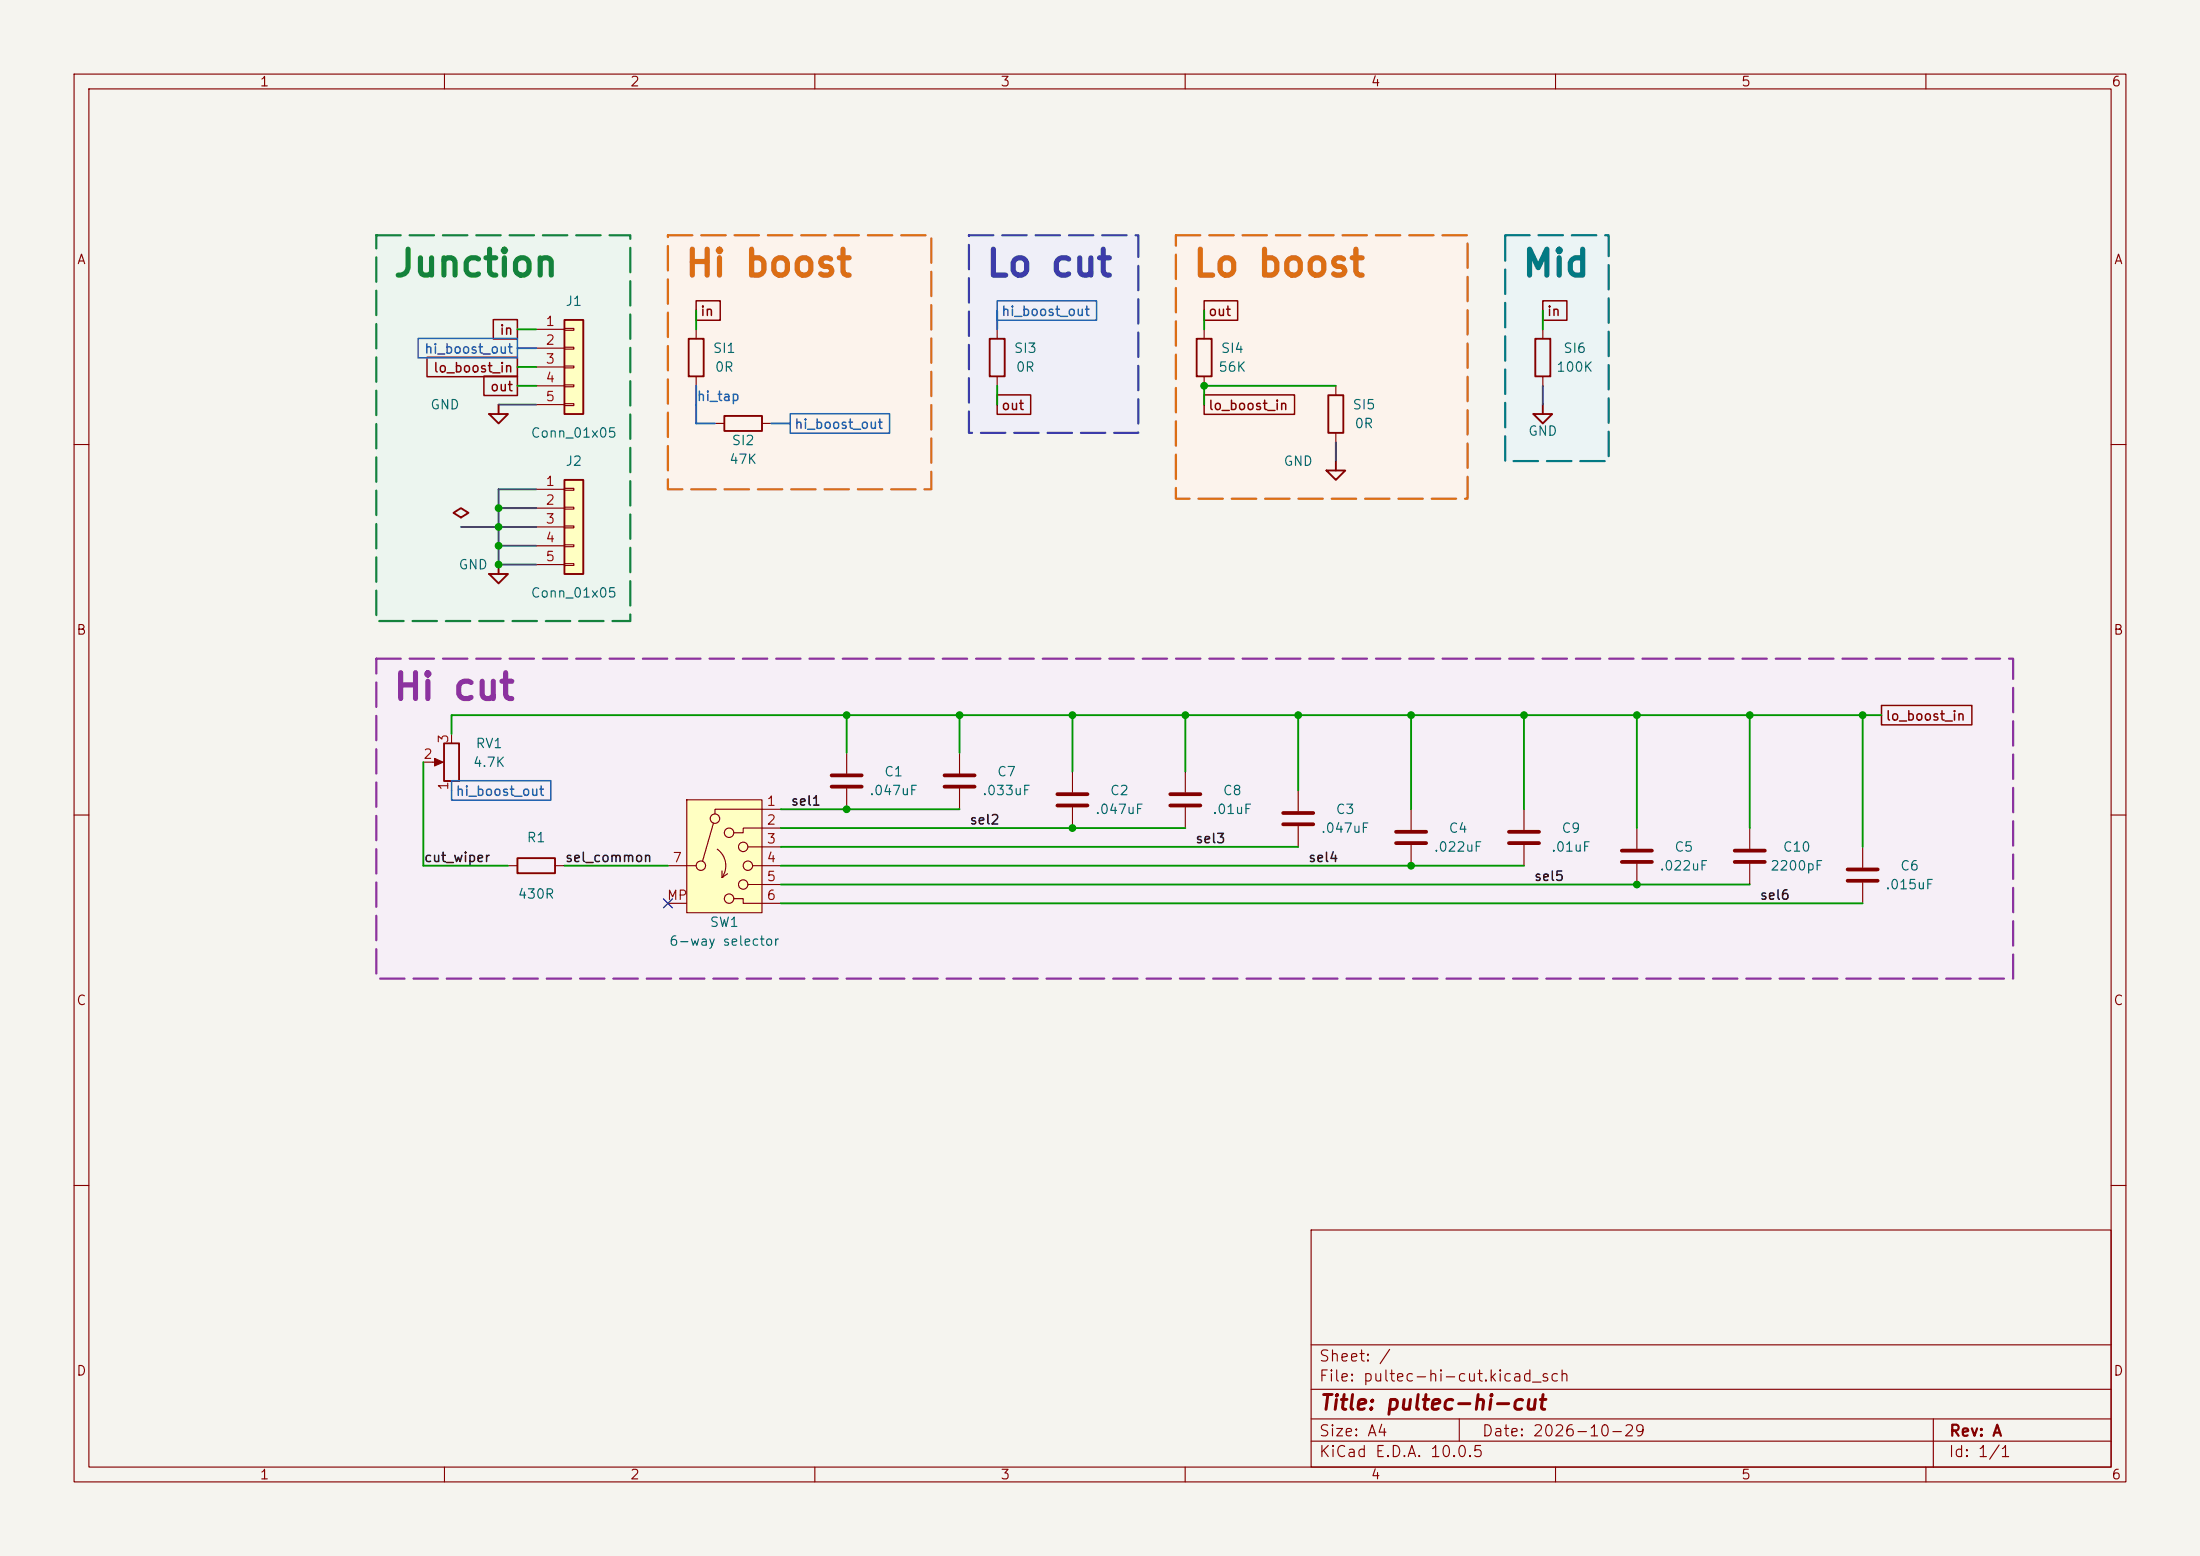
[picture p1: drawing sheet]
<svg xmlns="http://www.w3.org/2000/svg" width="297mm" height="210mm" viewBox="0 0 297 210" stroke-linecap="round" stroke-linejoin="round" font-family="sans-serif">
<path d="M0 0h297v210h-297z" fill="#f5f4ef" stroke="#f5f4ef" stroke-width=".14"/>
<g fill="none" stroke="#840000" stroke-width=".15">
<path d="M10 10h277v190h-277zM12 12h273v186h-273zM60 10v2M110 10v2M160 10v2M210 10v2M260 10v2M10 60h2M285 60h2M10 110h2M285 110h2M10 160h2"/>
<path d="M177 166h108v32h-108zM285 160h2M60 198v2M110 198v2M160 198v2M177 194.5h108M177 191.5h108M177 187.5h108M177 181.5h108M197 191.5v3M210 198v2M260 198v2"/>
<path d="M261 191.5v6.5"/>
</g>
<g fill="#fcf3ec">
<path d="M90.2 31.8h35.5v34.2h-35.5z"/>
<path d="M158.7 31.8h39.4v35.5h-39.4z"/>
</g>
<path d="M50.8 88.9h221v43.2h-221z" fill="#f6eff7"/>
<path d="M50.8 31.8h34.3v52h-34.3z" fill="#ecf5ef"/>
<path d="M203.2 31.8h14v30.4h-14z" fill="#ebf4f5"/>
<path d="M130.8 31.8h22.9v26.6h-22.9z" fill="#efeff8"/>
<path d="M179.3 53.3h2.1v5.1h-2.1zM69.8 115.8h5.1v2.1h-5.1z" fill="none" stroke="#840000" stroke-width=".25"/>
<path d="M180.3 52.1v1.2M180.3 58.4v1.3M68.6 116.8h1.2M74.9 116.8h1.3M129.5 101.6v2.8M129.5 106.4v2.8M205.7 109.2v2.8M205.7 114v2.8M221 111.8v2.8M221 116.6v2.8" fill="none" stroke="#840000" stroke-width=".15"/>
<path d="M127.5 104.6h4.1M127.5 106.2h4.1M203.7 112.3h4.1M203.7 113.8h4.1M218.9 114.8h4.1M218.9 116.3h4.1" fill="none" stroke="#840000" stroke-width=".51"/>
<path d="M76.2 64.8h2.5v12.7h-2.5z" fill="#ffffc2"/>
<path d="M76.2 64.8h2.5v12.7h-2.5z" fill="none" stroke="#840000" stroke-width=".25"/>
<g fill="none" stroke="#840000" stroke-width=".15">
<path d="M72.4 66h3.8M72.4 68.6h3.8M72.4 71.1h3.8M72.4 73.7h3.8M72.4 76.2h3.8M76.2 65.9h1.3v.3h-1.3zM76.2 68.5h1.3v.2h-1.3zM76.2 71h1.3v.2h-1.3zM76.2 73.5h1.3v.3h-1.3zM76.2 76.1h1.3v.2h-1.3zM114.3 101.6v2.8M114.3 106.4v2.8"/>
<path d="M144.8 104.1v2.8M144.8 109v2.8M160 104.1v2.8M160 109v2.8M175.3 106.7v2.8M175.3 111.5v2.8"/>
</g>
<path d="M112.3 104.6h4M112.3 106.2h4M142.7 107.2h4.1M142.7 108.7h4.1M158 107.2h4.1M158 108.7h4.1M173.2 109.7h4.1M173.2 111.3h4.1" fill="none" stroke="#840000" stroke-width=".51"/>
<path d="M76.2 43.2h2.5v12.7h-2.5z" fill="#ffffc2"/>
<path d="M66 55.9h2.6l-1.3 1.3zM67.3 54.6v1.3M76.2 43.2h2.5v12.7h-2.5zM133.6 45.7h2v5.1h-2zM161.5 45.7h2.1v5.1h-2.1zM207 55.9h2.5l-1.2 1.3zM207.3 45.7h2v5.1h-2zM208.3 54.6v1.3M179.1 63.5h2.5l-1.3 1.3zM180.3 62.2v1.3M59.9 100.3h2.1v5.1h-2.1z" fill="none" stroke="#840000" stroke-width=".25"/>
<g fill="none" stroke="#840000" stroke-width=".15">
<path d="M72.4 44.5h3.8M72.4 47h3.8M72.4 49.5h3.8M72.4 52.1h3.8M72.4 54.6h3.8M76.2 44.3h1.3v.3h-1.3zM76.2 46.9h1.3v.2h-1.3zM76.2 49.4h1.3v.3h-1.3zM76.2 51.9h1.3v.3h-1.3zM76.2 54.5h1.3v.2h-1.3zM134.6 44.5v1.2M134.6 50.8v1.3"/>
<path d="M162.6 44.5v1.2M162.6 50.8v1.3M208.3 44.5v1.2M208.3 50.8v1.3M61 99.1v1.2M57.1 102.9h2.3M61 105.4v1.3M236.2 111.8v2.8M236.2 116.6v2.8"/>
</g>
<path d="M234.2 114.8h4.1M234.2 116.3h4.1" fill="none" stroke="#840000" stroke-width=".51"/>
<path d="M58.7 102.4l1.1 .5-1.1 .5z" fill="#840000" stroke="#840000" stroke-width=".15"/>
<path d="M92.7 108h10.2v15.2h-10.2z" fill="#ffffc2"/>
<g fill="none" stroke="#840000" stroke-width=".15">
<path d="M94 44.5v1.2M94 50.8v1.3M96.5 57.2h1.3M102.9 57.2h1.2M90.2 116.8h3.8M92.7 108h10.2v15.2h-10.2zM96.3 111.1l-1.5 5.1M96.8 114.6a2.73 2.73 0 0 1 .7 3.8M97.5 118.4h.1M97.5 117.5v.9M98.2 117.9l-.7 .5M101 114.3h4.4"/>
<path d="M101 119.4h4.4M101.6 116.8h3.8M105.4 109.2h-8.9v.7M105.4 111.8h-5.1v.6h-1.2M190.5 109.2v2.8M190.5 114v2.8M251.5 114.3v2.8M251.5 119.1v2.8M90.2 121.9h2.5M99.1 121.3h1.2v.6h5.1"/>
<circle cx="94.6" cy="116.8" r=".63"/>
<circle cx="96.5" cy="110.5" r=".63"/>
<circle cx="98.4" cy="112.4" r=".63"/>
<circle cx="100.3" cy="119.4" r=".63"/>
<circle cx="100.3" cy="114.3" r=".63"/>
<circle cx="101" cy="116.8" r=".63"/>
<circle cx="98.4" cy="121.3" r=".63"/>
</g>
<path d="M93 45.7h2v5.1h-2zM97.8 56.1h5.1v2.1h-5.1zM61.2 69.2l1-.6 1 .6-1 .7zM66 77.5h2.6l-1.3 1.2zM67.3 76.2v1.3" fill="none" stroke="#840000" stroke-width=".25"/>
<path d="M188.5 112.3h4M188.5 113.8h4M249.4 117.3h4.1M249.4 118.9h4.1" fill="none" stroke="#840000" stroke-width=".51"/>
<path d="M57.6 48.2h12.2v2.6h-12.2zM65.3 50.8h4.5v2.6h-4.5zM66.6 43.1h3.2v2.7h-3.2zM94 40.6h3.2v2.6h-3.2zM134.6 53.3h4.5v2.6h-4.5zM162.6 40.6h4.5v2.6h-4.5zM162.6 53.3h12.2v2.6h-12.2zM208.3 40.6h3.2v2.6h-3.2zM254 95.2h12.2v2.6h-12.2z" fill="none" stroke="#840000" stroke-width=".2"/>
<path d="M56.4 45.7h13.4v2.6h-13.4zM106.7 55.8h13.4v2.7h-13.4zM134.6 40.6h13.4v2.6h-13.4zM61 105.4h13.4v2.6h-13.4z" fill="none" stroke="#1e5ac8" stroke-width=".2"/>
<path d="M67.3 54.6h5.1M180.3 59.7v2.5M208.3 52.1v2.5M62.2 71.1h10.2M67.3 68.6h5.1M67.3 73.7h5.1M72.4 66h-5.1v10.2h5.1" fill="none" stroke="#464646" stroke-width=".25"/>
<g fill="none" stroke="#009600" stroke-width=".25">
<path d="M69.8 49.5h2.6M69.8 44.5h2.6M69.8 52.1h2.6M94 41.9v2.6M134.6 52.1v2.5M162.6 41.9v2.6M180.3 52.1h-17.7v2.5M208.3 41.9v2.6M114.3 96.5v5.1M129.5 96.5v5.1M144.8 96.5v7.6M160 96.5v7.6"/>
<path d="M175.3 96.5v10.2M190.5 96.5v12.7M205.7 96.5v12.7M221 96.5v15.3M236.2 96.5v15.3M251.5 96.5v17.8M254 96.5h-193v2.6M57.1 102.9v13.9h11.5M76.2 116.8h14M105.4 109.2h24.1M105.4 111.8h54.6M105.4 114.3h69.9"/>
<path d="M105.4 116.8h100.3M105.4 119.4h130.8M105.4 121.9h146.1"/>
</g>
<path d="M69.8 47h2.6M94 52.1v5.1h2.5M104.1 57.2h2.6M134.6 41.9v2.6" fill="none" stroke="#1e5ac8" stroke-width=".25"/>
<path d="M89.6 121.3l1.2 1.2M90.8 121.3l-1.2 1.2" fill="none" stroke="#000084" stroke-width=".15"/>
<path d="M90.2 31.8h35.5v34.2h-35.5zM158.7 31.8h39.4v35.5h-39.4z" fill="none" stroke="#dc6e14" stroke-width=".3" stroke-dasharray="3.3 1.2"/>
<path d="M50.8 88.9h221v43.2h-221z" fill="none" stroke="#8c32a0" stroke-width=".3" stroke-dasharray="3.3 1.2"/>
<path d="M50.8 31.8h34.3v52h-34.3z" fill="none" stroke="#14823c" stroke-width=".3" stroke-dasharray="3.3 1.2"/>
<path d="M203.2 31.8h14v30.4h-14z" fill="none" stroke="#007882" stroke-width=".3" stroke-dasharray="3.3 1.2"/>
<path d="M130.8 31.8h22.9v26.6h-22.9z" fill="none" stroke="#3c3caa" stroke-width=".3" stroke-dasharray="3.3 1.2"/>
<g fill="#009600" stroke="#009600" stroke-width=".14">
<circle cx="67.3" cy="68.6" r=".46"/>
<circle cx="67.3" cy="73.7" r=".46"/>
<circle cx="67.3" cy="71.1" r=".46"/>
<circle cx="67.3" cy="76.2" r=".46"/>
<circle cx="114.3" cy="96.5" r=".46"/>
<circle cx="221" cy="119.4" r=".46"/>
<circle cx="205.7" cy="96.5" r=".46"/>
<circle cx="221" cy="96.5" r=".46"/>
<circle cx="190.5" cy="116.8" r=".46"/>
<circle cx="175.3" cy="96.5" r=".46"/>
<circle cx="190.5" cy="96.5" r=".46"/>
<circle cx="251.5" cy="96.5" r=".46"/>
<circle cx="236.2" cy="96.5" r=".46"/>
<circle cx="162.6" cy="52.1" r=".46"/>
<circle cx="129.5" cy="96.5" r=".46"/>
<circle cx="144.8" cy="96.5" r=".46"/>
<circle cx="160" cy="96.5" r=".46"/>
<circle cx="144.8" cy="111.8" r=".46"/>
<circle cx="114.3" cy="109.2" r=".46"/>
</g>
<text font-size="3.5" fill="#14823c" x="52.9" y="38.2">Junction</text>
<g font-size="3.5" fill="#dc6e14">
<text x="92.3" y="38.2">Hi boost</text>
<text x="160.9" y="38.2">Lo boost</text>
</g>
<text font-size="3.5" fill="#3c3caa" x="132.9" y="38.2">Lo cut</text>
<text font-size="3.5" fill="#007882" x="205.3" y="38.2">Mid</text>
<text font-size="3.5" fill="#8c32a0" x="52.9" y="95.3">Hi cut</text>
<text font-size="2" fill="#840000" x="178" y="190.8">Title: pultec-hi-cut</text>
<g font-size="1.5" fill="#840000">
<text x="178" y="184.1">Sheet: /</text>
<text x="178" y="186.8">File: pultec-hi-cut.kicad_sch</text>
<text x="178" y="197">KiCad E.D.A. 10.0.5</text>
<text x="178" y="194.2">Size: A4</text>
<text x="200" y="194.2">Date: 2026-10-29</text>
<text x="263" y="197">Id: 1/1</text>
<text x="263" y="194.2">Rev: A</text>
</g>
<g font-size="1.3" fill="#840000">
<text x="35" y="12">1</text>
<text x="85" y="12">2</text>
<text x="135" y="12">3</text>
<text x="185" y="12">4</text>
<text x="235" y="12">5</text>
<text x="285" y="12">6</text>
<text x="10.3" y="36">A</text>
<text x="285.3" y="36">A</text>
<text x="67.4" y="45.5">in</text>
<text x="94.5" y="43">in</text>
<text x="163" y="43">out</text>
<text x="208.8" y="43">in</text>
<text x="58.4" y="50.6">lo_boost_in</text>
<text x="66.1" y="53.1">out</text>
<text x="135.1" y="55.7">out</text>
<text x="163" y="55.7">lo_boost_in</text>
<text x="10.2" y="86">B</text>
<text x="285.2" y="86">B</text>
<text x="254.5" y="97.6">lo_boost_in</text>
<text x="10.2" y="136">C</text>
<text x="285.2" y="136">C</text>
<text x="10.2" y="186">D</text>
<text x="285.2" y="186">D</text>
<text x="35" y="200">1</text>
<text x="85" y="200">2</text>
<text x="135" y="200">3</text>
<text x="185" y="200">4</text>
<text x="235" y="200">5</text>
<text x="285" y="200">6</text>
</g>
<g font-size="1.3" fill="#006464">
<text x="76.3" y="41.6">J1</text>
<text x="96.2" y="48">SI1</text>
<text x="136.8" y="48">SI3</text>
<text x="164.7" y="48">SI4</text>
<text x="211" y="48">SI6</text>
<text x="96.4" y="50.5">0R</text>
<text x="137.1" y="50.5">0R</text>
<text x="164.4" y="50.5">56K</text>
<text x="210" y="50.5">100K</text>
<text x="58" y="55.6">GND</text>
<text x="71.6" y="59.4">Conn_01x05</text>
<text x="182.5" y="55.6">SI5</text>
<text x="182.8" y="58.1">0R</text>
<text x="206.2" y="59.1">GND</text>
<text x="76.3" y="63.2">J2</text>
<text x="98.4" y="62.9">47K</text>
<text x="98.7" y="60.4">SI2</text>
<text x="173.2" y="63.2">GND</text>
<text x="61.8" y="77.2">GND</text>
<text x="71.6" y="81">Conn_01x05</text>
<text x="64.1" y="101.3">RV1</text>
<text x="63.8" y="103.8">4.7K</text>
<text x="117.3" y="107.6">.047uF</text>
<text x="119.3" y="105.1">C1</text>
<text x="132.5" y="107.6">.033uF</text>
<text x="134.5" y="105.1">C7</text>
<text x="149.8" y="107.6">C2</text>
<text x="165" y="107.6">C8</text>
<text x="71" y="114">R1</text>
<text x="147.8" y="110.2">.047uF</text>
<text x="163.6" y="110.2">.01uF</text>
<text x="178.2" y="112.7">.047uF</text>
<text x="180.2" y="110.2">C3</text>
<text x="195.5" y="112.7">C4</text>
<text x="210.7" y="112.7">C9</text>
<text x="193.5" y="115.3">.022uF</text>
<text x="209.3" y="115.3">.01uF</text>
<text x="224" y="117.8">.022uF</text>
<text x="226" y="115.3">C5</text>
<text x="238.9" y="117.8">2200pF</text>
<text x="240.6" y="115.3">C10</text>
<text x="256.4" y="117.8">C6</text>
<text x="69.8" y="121.6">430R</text>
<text x="95.7" y="125.4">SW1</text>
<text x="254.4" y="120.3">.015uF</text>
<text x="90.3" y="128">6-way selector</text>
</g>
<g font-size="1.3" fill="#a90000">
<text x="73.6" y="44.3">1</text>
<text x="73.6" y="46.9">2</text>
<text x="73.6" y="49.4">3</text>
<text x="73.6" y="51.9">4</text>
<text x="73.6" y="54.5">5</text>
<text x="73.6" y="65.9">1</text>
<text x="73.6" y="68.4">2</text>
<text x="73.6" y="71">3</text>
<text x="73.6" y="73.5">4</text>
<text x="73.6" y="76.1">5</text>
<text x="60.8" y="100.4" transform="rotate(-90 60.8 100.4)">3</text>
<text x="57.1" y="102.7">2</text>
<text x="60.8" y="106.8" transform="rotate(-90 60.8 106.8)">1</text>
<text x="103.4" y="109.1">1</text>
<text x="103.4" y="111.6">2</text>
<text x="90.7" y="116.7">7</text>
<text x="103.4" y="114.2">3</text>
<text x="103.4" y="116.7">4</text>
<text x="103.4" y="119.2">5</text>
<text x="90" y="121.8">MP</text>
<text x="103.4" y="121.8">6</text>
</g>
<g font-size="1.3" fill="#1e5ac8">
<text x="135.1" y="43">hi_boost_out</text>
<text x="57.2" y="48">hi_boost_out</text>
<text x="94" y="54.4">hi_tap</text>
<text x="107.2" y="58.2">hi_boost_out</text>
<text x="61.4" y="107.7">hi_boost_out</text>
</g>
<g font-size="1.3" fill="#0f0f0f">
<text x="106.7" y="109">sel1</text>
<text x="130.8" y="111.6">sel2</text>
<text x="57.2" y="116.7">cut_wiper</text>
<text x="76.2" y="116.7">sel_common</text>
<text x="161.3" y="114.1">sel3</text>
<text x="176.5" y="116.7">sel4</text>
<text x="207" y="119.2">sel5</text>
<text x="237.5" y="121.7">sel6</text>
</g>
</svg>
